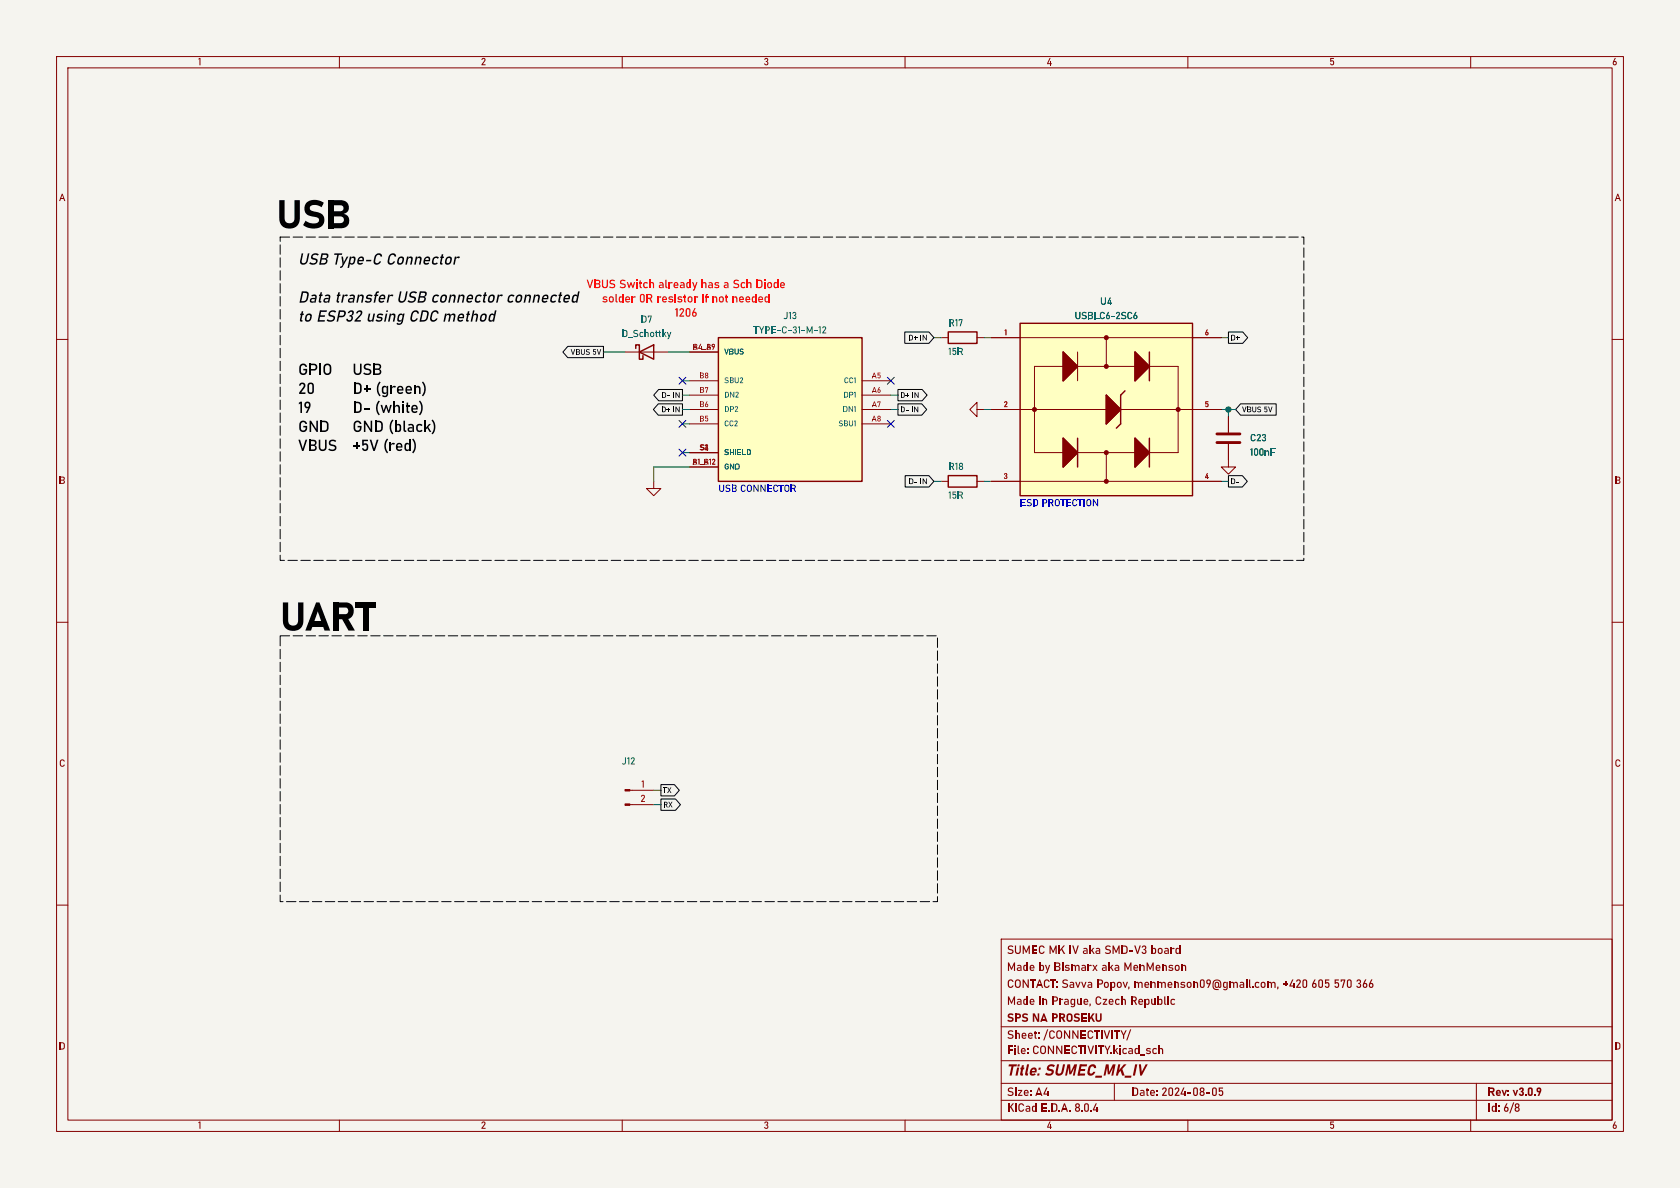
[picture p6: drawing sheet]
<svg xmlns="http://www.w3.org/2000/svg" width="297mm" height="210mm" viewBox="0 0 297 210" stroke-linecap="round" stroke-linejoin="round" font-family="sans-serif">
<path d="M0 0h297v210h-297z" fill="#f5f4ef" stroke="#f5f4ef" stroke-width=".18"/>
<g fill="none" stroke="#840000" stroke-width=".18">
<path d="M10 10h277v190h-277zM12 12h273v186h-273zM60 10v2M110 10v2M160 10v2M210 10v2M260 10v2M10 60h2M285 60h2M10 110h2M285 110h2M10 160h2"/>
<path d="M285 160h2M177 166h108v32h-108zM60 198v2M110 198v2M160 198v2M177 194.5h108M177 191.5h108M177 187.5h108M177 181.5h108M197 191.5v3M210 198v2M260 198v2"/>
<path d="M261 191.5v6.5"/>
</g>
<path d="M180.3 57.2h30.5v30.4h-30.5z" fill="#ffffc2"/>
<path d="M180.3 57.2h30.5v30.4h-30.5zM188 62.2l2.5 2.6-2.5 2.5zM188 77.5l2.5 2.5-2.5 2.6zM190.5 77.5v5.1M195.6 69.9l2.5 2.5-2.5 2.5zM198.9 69.1l-.8 .8v5l-.7 .8M200.7 62.2l2.5 2.6-2.5 2.5zM200.7 77.5l2.5 2.5-2.5 2.6zM203.2 62.2v5.1M203.2 77.5v5.1" fill="none" stroke="#840000" stroke-width=".25"/>
<g fill="none" stroke="#840000" stroke-width=".38">
<circle cx="195.6" cy="59.7" r=".25"/>
<circle cx="182.9" cy="72.4" r=".25"/>
<circle cx="195.6" cy="64.8" r=".25"/>
<circle cx="208.3" cy="72.4" r=".25"/>
<circle cx="195.6" cy="80" r=".25"/>
<circle cx="195.6" cy="85.1" r=".25"/>
</g>
<path d="M175.3 59.7h40.6M195.6 59.7v5.1M172.7 72.4v-1.3l-1.3 1.3 1.3 1.3v-1.3h1.3M175.3 72.4h20.3M188 64.8h-5.1v15.2h5.1M190.5 64.8h10.2M190.5 62.2v5.1M198.1 72.4h17.8M203.2 64.8h5.1v15.2h-5.1M175.3 85.1h40.6M190.5 80h10.2M195.6 80v5.1" fill="none" stroke="#840000" stroke-width=".18"/>
<g fill="#840000" stroke="#840000" stroke-width=".25">
<path d="M188 77.5l2.5 2.5-2.5 2.6z"/>
<path d="M188 62.2l2.5 2.6-2.5 2.5z"/>
<path d="M195.6 69.9l2.5 2.5-2.5 2.5z"/>
<path d="M200.7 77.5l2.5 2.5-2.5 2.6z"/>
<path d="M200.7 62.2l2.5 2.6-2.5 2.5z"/>
</g>
<path d="M127 59.7h25.4v25.4h-25.4z" fill="#ffffc2"/>
<path d="M127 59.7h25.4v25.4h-25.4zM167.6 58.7h5.1v2h-5.1zM112.4 61.6v-.6h.6v2.5h.7v-.6M113 62.2l2.6-1.2v2.5zM167.6 84.1h5.1v2h-5.1z" fill="none" stroke="#840000" stroke-width=".25"/>
<g fill="none" stroke="#840000" stroke-width=".18">
<path d="M166.4 59.7h1.2M172.7 59.7h1.3M175.3 59.7h5M210.8 59.7h5.1M110.5 62.2h7.6M121.9 62.2h5.1M121.9 67.3h5.1M121.9 69.9h5.1M121.9 72.4h5.1M121.9 74.9h5.1M152.4 67.3h5.1M152.4 69.9h5.1"/>
<path d="M152.4 72.4h5.1M152.4 74.9h5.1M175.3 72.4h5M210.8 72.4h5.1M217.2 78.5v4.1h1.2l-1.2 1.2-1.3-1.2h1.3M217.2 73.7v2.8M115.6 85.1v1.3h1.2l-1.2 1.2-1.3-1.2h1.3M121.9 82.6h5.1M121.9 80h5.1M166.4 85.1h1.2M172.7 85.1h1.3M175.3 85.1h5"/>
<path d="M210.8 85.1h5.1M111.4 139.7h4.2M111.4 142.2h4.2"/>
</g>
<path d="M215.1 78.2h4.1M215.1 76.7h4.1" fill="none" stroke="#840000" stroke-width=".51"/>
<g fill="#840000" stroke="#840000" stroke-width=".18">
<path d="M110.5 142.1h.9v.3h-.9z"/>
<path d="M110.5 139.6h.9v.2h-.9z"/>
</g>
<path d="M160 58.7h4.2l.9 1-.9 1h-4.2zM217.2 58.7h2.5l.9 1-.9 1h-2.5zM100.4 61.2h6.3v2h-6.3l-.9-1zM116.4 71.4h4.2v2h-4.2l-.9-1zM116.4 68.8h4.2v2.1h-4.2l-.8-1zM158.7 71.4h4.3l.8 1-.8 1h-4.3zM158.7 68.8h4.3l.9 1.1-.9 1h-4.3zM219.3 71.4h6.3v2h-6.3l-.9-1zM160 84.1h4.2l.9 1-.9 1h-4.2zM217.2 84.1h2.4l.9 1-.9 1h-2.4zM116.8 138.7h2.4l.9 1-.9 1h-2.4zM116.8 141.2h2.6l.9 1-.9 1h-2.6z" fill="none" stroke="#000" stroke-width=".18"/>
<g fill="#000">
<path d="M53 67.8a.57 .57 0 0 1 .8 0 .57 .57 0 0 1 0 .8l-.6 .8h.8v.2h-1.1v-.2l.7-.9a.3 .3 0 0 0 0-.6 .3 .3 0 0 0-.5 .3h-.2zM52.8 71.2l.3-.2h.3v2h-.3v-1.7l-.3 .2zM53.9 71.1a.65 .65 0 0 1 .9 .1 .65 .65 0 0 1 0 .9l-.5 .9h-.3l.4-.8a.5 .5 0 0 1-.6-.6h.3a.3 .3 0 0 0 .4 .2 .3 .3 0 0 0 .1-.4 .3 .3 0 0 0-.4-.1l-.1 .3h-.3zM54.5 67.8l.4-.2a.51 .51 0 0 1 .6 .6v.9a.57 .57 0 0 1-.6 .6 .57 .57 0 0 1-.5-.6v-.9h.2v.9a.29 .29 0 0 0 .3 .3 .29 .29 0 0 0 .3-.3v-.9a.29 .29 0 0 0-.3-.3 .29 .29 0 0 0-.3 .3h-.2zM62.6 67.6h.2v2h-.2zM62.6 71h.2v2h-.2zM62.7 67.6l.8 .1 .4 .4-.1 1.2-.3 .3h-.8v-.2h.5a.41 .41 0 0 0 .5-.5v-.5a.41 .41 0 0 0-.5-.5h-.5zM62.7 71l.8 .1 .4 .4-.1 1.2-.3 .3h-.8v-.3h.5a.41 .41 0 0 0 .5-.4v-.6a.41 .41 0 0 0-.5-.4h-.5zM64.3 68.6h1.1v.3h-1.1zM64.4 72.2h.9v.2h-.9zM64.7 68.2h.3v1.1h-.3zM66.2 64.3h.6a.5 .5 0 0 1 .6 .4 .5 .5 0 0 1-.4 .6 .52 .52 0 0 1 .4 .6 .52 .52 0 0 1-.6 .4h-.6v-.3h.7l.2-.2a.31 .31 0 0 0-.3-.4h-.6v-.3h.6a.29 .29 0 0 0 .3-.3 .29 .29 0 0 0-.3-.3h-.6z"/>
<path d="M66.5 74.4h.7l.4 .4v1.2l-.4 .3-.7 .1v-.3h.4a.41 .41 0 0 0 .5-.4v-.6a.41 .41 0 0 0-.5-.5h-.4z"/>
</g>
<path d="M49.5 41.9h181v57.2h-181zM49.5 112.4h116.2v47h-116.2z" fill="none" stroke="#000" stroke-width=".18" stroke-dasharray="1.7 .6"/>
<g fill="none" stroke="#009600" stroke-width=".18">
<path d="M165.1 59.7h1.3M174 59.7h1.3M215.9 59.7h1.3M106.7 62.2h3.8M118.1 62.2h3.8M120.6 74.9h1.3M120.6 72.4h1.3M120.6 69.9h1.3M120.6 67.3h1.3M157.5 72.4h1.2M157.5 69.9h1.2M174 72.4h1.3"/>
<path d="M215.9 72.4h2.5M217.2 72.4v1.3M120.6 80h1.3M121.9 82.6h-6.3v2.5M165.1 85.1h1.3M174 85.1h1.3M215.9 85.1h1.3M115.6 139.7h1.2M115.6 142.2h1.2"/>
</g>
<path d="M120 66.7l1.3 1.2M120 74.3l1.3 1.2M120 79.4l1.3 1.2M121.3 66.7l-1.3 1.2M121.3 74.3l-1.3 1.2M121.3 79.4l-1.3 1.2M156.9 74.3l1.2 1.2M156.9 66.7l1.2 1.2M158.1 74.3l-1.2 1.2M158.1 66.7l-1.2 1.2" fill="none" stroke="#000084" stroke-width=".18"/>
<circle cx="217.2" cy="72.4" r=".46" fill="#009600" stroke="#009600" stroke-width=".18"/>
<g font-size="7">
<text x="48.9" y="41.8">USB</text>
<text x="49.5" y="113">UART</text>
</g>
<g font-size="2.8">
<text x="52.7" y="47.1">USBType-CConnector</text>
<text x="52.7" y="53.8">Data transfer USBconnector connected</text>
<text x="52.7" y="57.2">to ESP32using CDCmethod</text>
<text x="52.7" y="66.6">GPIO USB</text>
<text x="66.4" y="70">(green)</text>
<text x="52.7" y="76.7">GND GND</text>
<text x="66.2" y="73.3">(white)</text>
<text x="68.6" y="76.7">(black)</text>
<text x="52.7" y="80.1">VBUS +5V (red)</text>
</g>
<text font-size="2.8" fill="#840000" x="178" y="190.7">Title:SUMEC_MK_IV</text>
<g font-size="2.1" fill="#f00">
<text x="103.7" y="51.4">VBUSSwitch already has a Sch Diode</text>
<text x="106.4" y="53.9">solder 0R resistor if not needed</text>
<text x="119.3" y="56.4">1206</text>
</g>
<g font-size="2.1" fill="#840000">
<text x="178" y="172.1">Madeby Bismarx aka MenMenson</text>
<text x="178" y="169.1">SUMECMK IV aka SMD-V3board</text>
<text x="178" y="178.1">Madein Prague, CzechRepublic</text>
<text x="178" y="175.1">CONTACT:</text>
<text x="187.6" y="175.1">SavvaPopov,menmenson09@gmail.com,+420</text>
<text x="231.8" y="175.1">605</text>
<text x="235.8" y="175.1">570</text>
<text x="239.7" y="175.1">366</text>
<text x="178" y="184.1">Sheet: /CONNECTIVITY/</text>
<text x="178" y="181.1">SPSNAPROSEKU</text>
<text x="178" y="186.8">File: CONNECTIVITY.kicad_sch</text>
<text x="178" y="197">KiCadE.D.A.8.0.4</text>
<text x="178" y="194.2">Size:A4</text>
<text x="200" y="194.2">Date:2024-08-05</text>
<text x="263" y="194.2">Rev:v3.0.9</text>
<text x="263" y="197">Id: 6/8</text>
</g>
<g font-size="1.8" fill="#840000">
<text x="35" y="11.9">1</text>
<text x="85" y="11.9">2</text>
<text x="135" y="11.9">3</text>
<text x="185" y="11.9">4</text>
<text x="235" y="11.9">5</text>
<text x="285" y="11.9">6</text>
<text x="10.4" y="35.9">A</text>
<text x="285.4" y="35.9">A</text>
<text x="10.4" y="85.9">B</text>
<text x="285.4" y="85.9">B</text>
<text x="10.4" y="135.9">C</text>
<text x="285.4" y="135.9">C</text>
<text x="10.4" y="185.9">D</text>
<text x="285.4" y="185.9">D</text>
<text x="35" y="199.9">1</text>
<text x="85" y="199.9">2</text>
<text x="135" y="199.9">3</text>
<text x="185" y="199.9">4</text>
<text x="235" y="199.9">5</text>
<text x="285" y="199.9">6</text>
</g>
<g font-size="1.8" fill="#006464">
<text x="109.9" y="60">D_Schottky</text>
<text x="113.3" y="57.4">D7</text>
<text x="133.2" y="59.3">TYPE-C-31-M-12</text>
<text x="138.5" y="56.8">J13</text>
<text x="167.6" y="58.1">R17</text>
<text x="190" y="56.8">USBLC6-2SC6</text>
<text x="194.5" y="54.2">U4</text>
<text x="167.6" y="63.1">15R</text>
<text x="167.6" y="83.5">R18</text>
<text x="221" y="78.4">C23</text>
<text x="221" y="80.9">100nF</text>
<text x="167.6" y="88.5">15R</text>
<text x="109.9" y="135.5">J12</text>
</g>
<g font-size="1.8" fill="#0000c2">
<text x="127" y="87.2">USBCONNECTOR</text>
<text x="180.3" y="89.7">ESDPROTECTION</text>
</g>
<g font-size="1.8" fill="#a90000">
<text x="113.2" y="142">2</text>
<text x="113.4" y="139.4">1</text>
</g>
<g font-size="1.4" fill="#a90000">
<text x="177.6" y="59.4">1</text>
<text x="213" y="59.4">6</text>
<text x="122.5" y="62">B4_A9</text>
<text x="123.6" y="67.1">B8</text>
<text x="123.6" y="69.6">B7</text>
<text x="154.1" y="67.1">A5</text>
<text x="154.1" y="69.6">A6</text>
<text x="123.6" y="74.7">B5</text>
<text x="123.6" y="72.1">B6</text>
<text x="154.1" y="74.7">A8</text>
<text x="154.1" y="72.1">A7</text>
<text x="177.4" y="72.1">2</text>
<text x="213" y="72.1">5</text>
<text x="122.4" y="82.3">B1_A12</text>
<text x="123.8" y="79.8">S1</text>
<text x="124.6" y="79.8">2</text>
<text x="177.4" y="84.8">3</text>
<text x="213" y="84.8">4</text>
</g>
<g font-size="1.4">
<text x="100.9" y="63">VBUS5V</text>
<text x="160.6" y="60.5">D+IN</text>
<text x="217.5" y="60.5">D+</text>
<text x="116.9" y="70.6">D- IN</text>
<text x="159.1" y="70.6">D+IN</text>
<text x="116.9" y="73.2">D+IN</text>
<text x="159.1" y="73.2">D- IN</text>
<text x="219.6" y="73.2">VBUS5V</text>
<text x="160.6" y="85.9">D- IN</text>
<text x="217.5" y="85.9">D-</text>
<text x="117.2" y="140.5">TX</text>
<text x="117.2" y="143">RX</text>
</g>
<g font-size="1.4" fill="#006464">
<text x="128" y="63">VBUS</text>
<text x="128" y="70.6">DN2</text>
<text x="128" y="68">SBU2</text>
<text x="149.1" y="70.6">DP1</text>
<text x="149.2" y="68">CC1</text>
<text x="128" y="75.7">CC2</text>
<text x="128" y="73.1">DP2</text>
<text x="148.2" y="75.7">SBU1</text>
<text x="149" y="73.1">DN1</text>
<text x="128" y="83.3">GND</text>
<text x="128" y="80.7">SHIELD</text>
</g>
</svg>
